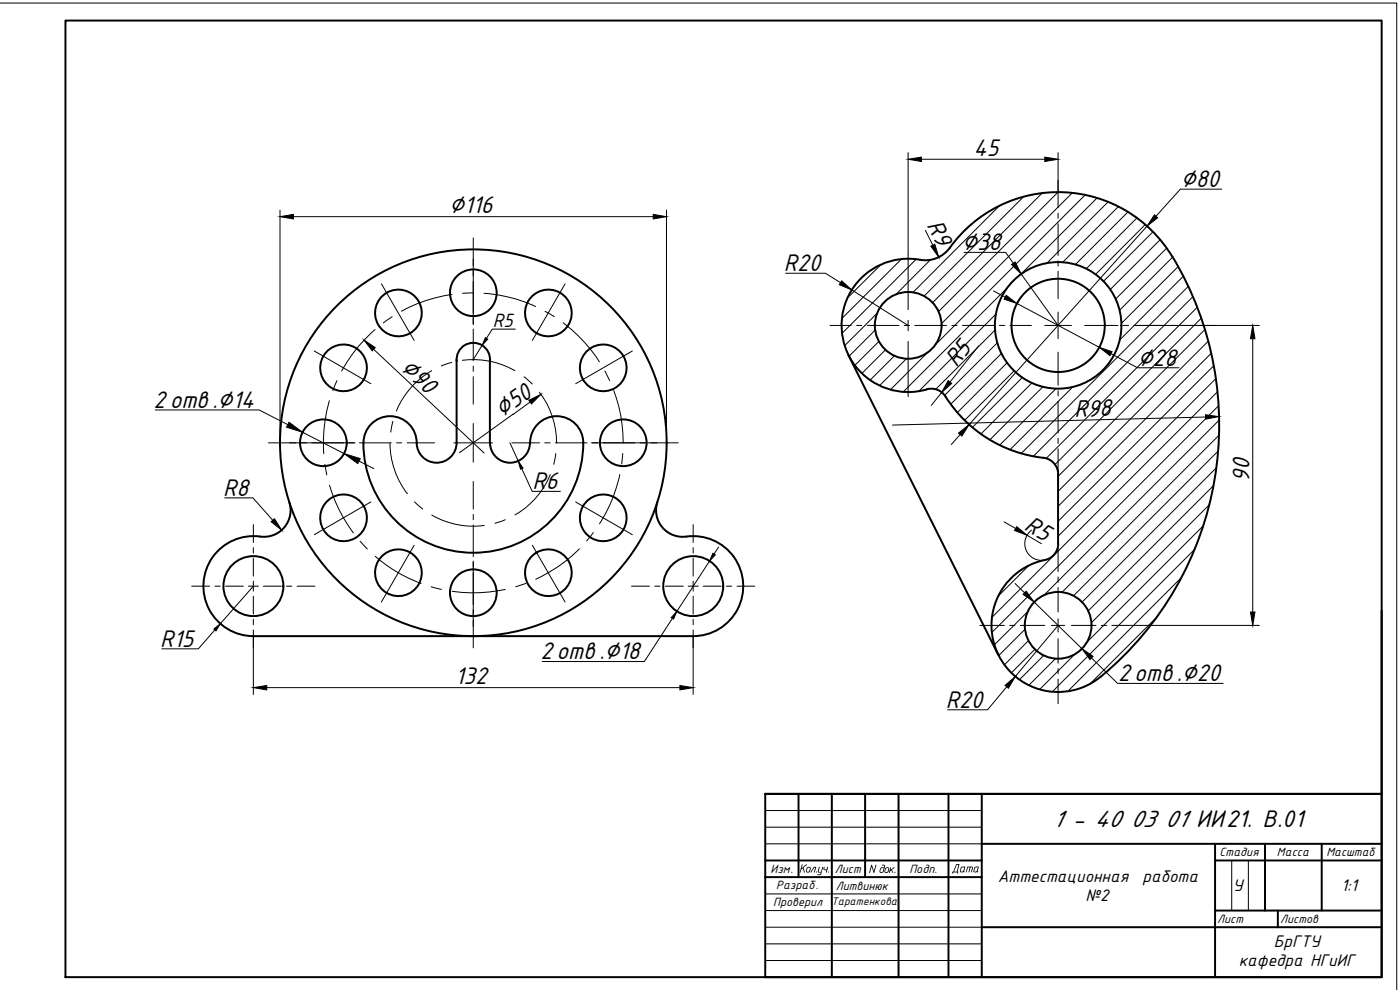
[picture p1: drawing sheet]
<svg xmlns="http://www.w3.org/2000/svg" width="420mm" height="297mm" viewBox="0 0 420 297" stroke-linecap="round" stroke-linejoin="round" font-family="sans-serif">
<!-- layer: 0 -->
<path d="M292.7 260.3l-.3 1.1 .5 .1 .6-1.2zM292.5 260.2l1.3-.1-.4 1.3 .1 .3-1.3-.1z" fill="#000"/>
<g fill="none" stroke="#000" stroke-width=".59">
<path d="M19.6 6.2h395.1v287h-395.1zM351.8 77a40.1 40.1 0 0 0-67.4-1.9 9.5 9.5 0 0 1-9.8 2.6 20 20 0 0 0-21.9 22.2 20 20 0 0 0 26.2 16.7 5 5 0 0 1 4.8 2.4M351.9 77a98 98 0 0 1-21.6 126.1M137 107.9v24.9a6 6 0 0 1-6 6 6 6 0 0 1-5.9-6 8 8 0 0 0-8-7.9 8 8 0 0 0-8 7.9M137.1 108.4a5 5 0 0 1 4.9-5.5 5 5 0 0 1 5 5.5M147 107.9l.1 24.9a6 6 0 0 0 6 6 6 6 0 0 0 6-6 8 8 0 0 1 8-7.9 8 8 0 0 1 7.9 7.9 33 33 0 0 1-33 33 33 33 0 0 1-32.9-33M254.6 106.5l45 90M283.8 119a40.3 40.3 0 0 0 30.1 18.5 5 5 0 0 1 3.7 4.8M86.8 150.6a8.1 8.1 0 0 1-10 10.3 15 15 0 0 0-15.8 14.6 15 15 0 0 0 15.1 15.4M197.3 150.6a8.1 8.1 0 0 0 10 10.3 15 15 0 0 1 15.7 14.6 15 15 0 0 1-15 15.4h-132M317.5 142.4v20.7M317.6 163.1a5 5 0 0 1-4 4.9 20 20 0 0 0-14.1 28.3 20 20 0 0 0 30.8 6.7"/>
<path d="M414.7 183.2v55h-185M229.7 238.2h185v55h-185zM239.6 238.2v25M249.6 238.2v55M259.6 238.2v25M269.7 238.2v55M284.6 238.2v55M294.6 238.2v55M229.7 258.2h64.9M294.6 253.2h120.1M364.7 258.2h50M364.7 253.2v40"/>
<path d="M379.6 253.2v20M396.7 253.2v20M229.7 263.2h64.9M294.6 278.2h120.1M364.7 273.2h50M383.5 273.2v5"/>
<circle cx="119.6" cy="93.9" r="7"/>
<circle cx="142.1" cy="87.8" r="7"/>
<circle cx="164.6" cy="93.9" r="7"/>
<circle cx="272.6" cy="97.6" r="10"/>
<circle cx="317.6" cy="97.6" r="19"/>
<circle cx="317.6" cy="97.6" r="14"/>
<circle cx="103.1" cy="110.4" r="7"/>
<circle cx="181" cy="110.4" r="7"/>
<circle cx="97" cy="132.8" r="7"/>
<circle cx="142" cy="132.8" r="58"/>
<circle cx="187.1" cy="132.8" r="7"/>
<circle cx="103.1" cy="155.4" r="7"/>
<circle cx="181" cy="155.4" r="7"/>
<circle cx="76.1" cy="175.9" r="9"/>
<circle cx="119.6" cy="171.8" r="7"/>
<circle cx="142" cy="177.9" r="7"/>
<circle cx="164.6" cy="171.8" r="7"/>
<circle cx="208" cy="175.9" r="9"/>
<circle cx="317.6" cy="187.6" r="10"/>
</g>
<g fill="none" stroke="#000" stroke-width=".3">
<path d="M0 .9h419.2v296.1M272.5 45.8v47.1M276.5 47.8h37.1M307.2 59l-29.9 29.8M312.8 57.9l-32.9 32.9M317.5 57.6l-35.9 35.9M317.5 45.8v16.5M321.8 57.9l-39.3 39.2M325.7 58.5l-45.1 45M329.3 59.4l-22.9 22.9M366.7 56.8h-12.5l-7.3 8.1M84 63v69.9"/>
<path d="M88.1 65h107.9M142 71.4v26M200 63v69.9M264.4 79.4l-10.1 10M270.5 77.8l-17.9 17.8M275 77.8l-22.3 22.2M277.7 69.1l2.3 4.5M279.2 78l-10.3 10.3M289.3 75.7h12.5l2.3 3.3M300 61.7l-26 26M317.5 64v1.5M317.5 67.1v9.6"/>
<path d="M317.5 78.2v1.6M332.6 60.6l-18.4 18.3M335.7 62l-16.8 16.7M338.5 63.6l-15.8 15.8M341.2 65.4l-15.2 15.2M343.7 67.4l-14.9 14.9M344.3 67.8l-53.5 59.6M346 69.5l-14.8 14.9M348.2 71.9l-15 15M350.1 74.5l-15.3 15.2M351.9 77.2l-15.9 15.9M353.6 80l-17.1 17"/>
<path d="M112.6 98.9a44.3 44.3 0 0 0-10.1 12.4M114.5 85.2l9.8 16.9M117.7 95l-2.6 1.9M135.6 88.3a44.9 44.9 0 0 0-15.1 5.1M142 87.9l-3.2 .1M142 98.7v9.5M145.2 88a44.6 44.6 0 0 1 15.5 4M154.6 98.7h-6.9l-1.7 2.8M163.6 93.4l2.8 1.6M169 96.8l.5 .4a44.5 44.5 0 0 1 10.4 11.4M169.6 85.2l-9.8 16.9M235.8 82h11.9l4.6 2.8"/>
<path d="M249.1 97.6h6.4M255.6 87l16.9 10.6M257.1 97.6h1.6M260.3 97.6h9.5M262.6 99l-7.8 7.9M263.2 94l-9.7 9.7M271.4 97.6h1.6M272.5 96.1v3.2M274.5 97.6h9.6M285.7 97.6h1.5M288.8 97.6h9.6M298.2 87.3l3.5 1.9"/>
<path d="M298.6 99l-17.8 17.8M298.8 94.3l-23 23.1M299.9 97.6h1.6M302.2 86.5l-31.1 31.1M303.1 97.6h6.4M305.2 91l24.7 13.2M306.5 82.2l11 15.4M313.6 97.6h8M317.5 81.4v8.2M317.5 93.6v8M325.5 97.6h10M337.1 97.6h1.6"/>
<path d="M340.3 97.6h37.7M355.1 82.9l-19.1 19.1M356.6 86l-50.1 50.1M358 89.1l-47.9 47.8M359.3 92.2l-45.4 45.4M360.5 95.5l-43.9 43.9M361.6 98.9l-44.1 44M94.3 105.3l17 9.8M101.1 114.2l-1.2 3M112.1 104.8l33.2 31.1M129.5 111.2a24.5 24.5 0 0 0-10.5 12.1M135.6 108.7l-3.1 1.1"/>
<path d="M138.8 108.1a25 25 0 0 1 15.7 3.1M142 109.8v1.6M142 113v8.3M144.7 103.6l-2.7 4.3M157.3 113.1l2.4 2.1M161.9 117.7a24.8 24.8 0 0 1 5.1 15.2M181.5 111.3l1.5 2.9M184.2 117.2a43.2 43.2 0 0 1 2.8 15.7M189.8 105.3l-17 9.8M263.8 102.4l-7.3 7.2M265.7 105l-7 7M268.4 106.8l-7.3 7.3"/>
<path d="M272 107.6l-8.1 8.1M272.5 102.4v16.6M278.4 105.7l-11.1 11.2M282.6 117.8l-3.1 3.9M293.7 103.8l-8.6 10.8M299.3 102.9l-15.8 15.7M300.5 106.1l-15.2 15.2M302.2 108.9l-14.9 14.9M304.3 111.3l-14.8 14.8M306.8 113.3l-15 15M309.7 114.9l-15.4 15.3M313 116.1l-15.9 15.9"/>
<path d="M316.9 116.6l-16.9 17M317.5 105.6v10M317.5 117.2v1.6M321.9 116.1l-18.8 18.8M333.4 106.1l8 4.2h12.4M362.6 102.4l-45.1 45M363.5 106l-46 45.9M364.2 109.8l-46.7 46.6M364.9 113.6l-47.4 47.3M365.3 117.6l-67.6 67.6M376 101.6v82M46.6 123h31.2l8.6 4.4"/>
<path d="M80.6 132.9h26M90.8 129.7l12.5 6.4M97.5 139.3l.6 3.2M98.8 120.2a46.7 46.7 0 0 0-1.6 15.9M107.7 138.3l4.5 2.3M107.9 132.9h9.5M117.1 132.9a24.8 24.8 0 0 0 5.2 15.2M117.9 126.4l-.6 3.3M119 132.9h1.6M122.2 132.9h8.2M136.2 132.9h11.6M142 127.1v11.6"/>
<path d="M153 132.9l2.5 5.4M153.6 132.9h8.3M159.1 120.6l-21.2 15.2M163.5 132.9h1.6M166.7 132.9h9.5M166.8 136.1l-.6 3.2M177.5 132.9h26M186.9 136l-.3 3.2M288.2 130.4l-2.7 3M317.5 120.4v9.5M317.5 131.5v1.6M317.5 134.6v10"/>
<path d="M361.8 125.1l-94 2.4M365.5 135.4l-43.3 43.4M365.7 121.8l-68.1 68M365.8 130.6l-47.1 47.1M365.8 126.1l-52.4 52.4M67.4 149.4h8.5l6 6.7M76 157.4v5.4M98.9 145.6a44.8 44.8 0 0 0 7.1 14.3M111.3 150.6l-17 9.8M124.4 150.6l2.5 2.1M129.6 154.5a24.7 24.7 0 0 0 15.7 3.1M142 144.5v8.3"/>
<path d="M142 154.3v1.6M142 157.5v9.5M151.6 155.9l-3.1 1.1M156.6 140.6l3.1 6.8h8.5M165.1 142.4a24.9 24.9 0 0 1-10.5 12.1M172.8 150.6l17 9.8M178.1 159.8l-2 2.5M186 142.4a43.9 43.9 0 0 1-6.1 14.8M208 157.4v5.4M301.3 156.6l3.5 2M309.6 159.1a5 5 0 0 0-1.6 6.1 5 5 0 0 0 5.6 2.8M361.1 157.8l-34.9 34.9"/>
<path d="M362.9 151.5l-35.4 35.3M364.2 145.7l-37.6 37.6M365 140.4l-40.3 40.3M57.5 175.9h5.4M64.5 175.9h1.6M67.7 175.9h5.3M74.5 175.9h3.1M76 164.3v1.6M76 167.5v5.4M76 174.4v3M76 178.9v5.4M76 175.9l-9.9 11.2"/>
<path d="M79 175.9h5.4M86 175.9h1.6M89.2 175.9h5.3M108.1 162.4l2.1 2.3M112.6 166.9a43 43 0 0 0 13.8 8.1M124.3 163.6l-9.8 17M129.4 176.1l3.1 .8M142 168.3v26.1M151.6 176.9a44.9 44.9 0 0 1-15.9 .5M157.8 175l-3 1.1M159.8 163.6l9.8 17M173.9 164.7a42.9 42.9 0 0 1-13.1 9.1"/>
<path d="M189.5 175.9h5.4M196.5 175.9h1.6M199.7 175.9h5.4M206.5 175.9h3M208 164.3v1.6M208 167.5v5.4M208 174.4v3M208 178.9v5.4M211 175.9h5.4M212.9 168.3l-9.7 15.1M215.6 164.2l-1.3 2M218 175.9h1.6"/>
<path d="M221.2 175.9h5.3M304.6 175.1l2.9 2.8M308.2 160.6l4.3 2.5M308.8 169.7l-9.2 9.2M317.5 164.2v7.3M317.5 173.1v1.6M317.5 176.3v7.3M354.5 173.4l-34.1 34.1M358.4 164.9l-42.6 42.7M64.5 189l-5 5.7h-10.9M76 185.8v1.6M76 189v19.4"/>
<path d="M201.8 185.5l-8.4 13h-30.7M208 185.8v1.6M208 189v19.4M294 187.6h7.4M303 187.6h1.6M306.2 187.6h7.4M307.6 188.8l-7.9 7.9M308.5 183.5l-10.1 10M308.7 192.2l-7.3 7.3M310.4 180.7l14.3 13.9M310.6 194.8l-7.1 7.1M313.2 196.7l-7.3 7.2"/>
<path d="M315.6 187.6h3.9M316.8 197.6l-8 8M317.5 185.7v3.9M317.5 191.6v7.4M317.5 187.6l-12.8 15.4M321.6 187.6h7.3M322.6 196.3l-10.6 10.6M327.6 197.4l7.8 7.6h31.7M330.5 187.6h1.6M333.7 187.6h44.3M346.9 185.4l-19.7 19.8M80.1 206.3h123.9"/>
<path d="M302.1 206.1l-5.7 6.9h-12M317.5 200.6v1.6M317.5 203.8v7.3M229.7 243.2h64.9M229.7 248.2h64.9M229.7 253.2h64.9M369.7 258.2v15M374.6 258.2v15M229.7 268.2h64.9M229.7 273.2h64.9M229.7 278.2h64.9M229.7 283.2h64.9"/>
<path d="M229.7 288.2h64.9"/>
</g>
<g fill="#000" stroke="#000" stroke-width=".3">
<path d="M272.5 47.8l4-.7v1.4zM313.6 47.1l3.9 .7-3.9 .7zM84 65l4.1-.7v1.4zM196 64.3l4 .7-4 .7zM279.4 73.9l1.1-.6 1.2 3.9zM303.6 79.4l1.1-.8 1.8 3.6zM346.5 64.5l.9 .8-3.1 2.5zM252.6 84.3l3 2.7-3.7-1.6zM302 88.6l3.2 2.4-3.8-1.2zM109.3 102.1l3.3 2.2-.9 1zM145.7 101.3l.6 .5-1.6 1.8zM284.6 114.2l1 .8-3 2.8z"/>
<path d="M329.9 104.2l3.9 1.3-.7 1.2zM376 97.6l.6 4h-1.3zM86.7 126.7l4.1 3-4.8-1.5zM103.3 136.1l4.8 1.5-.7 1.5zM158.7 120.1l3.6-1.8-2.8 2.9zM287.7 129.9l3.1-2.5-2.1 3.4zM361.8 124.4l4 .6-4 .8zM81.4 156.5l1-.9 2.1 3.5zM155.5 138.3l1.5 2.1-.8 .4zM305.1 158l3.1 2.6-3.7-1.4zM214 166l.7 .5-1.8 1.8zM307 178.3l1-.9 2.4 3.3z"/>
<path d="M64.2 188.8l1.9-1.7-1.3 2.2zM203.2 183.4l-1.1 2.3-.7-.4zM324.7 194.6l3.3 2.3-.9 1zM375.3 183.6h1.3l-.6 4zM76 206.3l4.1-.6v1.3zM204 205.7l4 .6-4 .7zM301.6 205.6l3.1-2.6-2.1 3.5z"/>
</g>
<g font-size="8">
<text x="292.2" y="46.8">45</text>
<text x="354.4" y="56.1">∅80</text>
<text x="134.8" y="64">∅116</text>
<text x="278.1" y="67.6" transform="rotate(64 278.1 67.6)">R9</text>
<text x="288.8" y="75.1">∅38</text>
<text x="235.3" y="81.4">R20</text>
<text x="119.8" y="110.6" transform="rotate(43 119.8 110.6)">∅90</text>
<text x="287.1" y="110.5" transform="rotate(-51 287.1 110.5)">R5</text>
<text x="341.5" y="109.7">∅28</text>
<text x="46.1" y="122.4">2отв .∅14</text>
<text x="150.7" y="125.4" transform="rotate(-36 150.7 125.4)">∅50</text>
<text x="322.5" y="125.1" transform="rotate(-2 322.5 125.1)">R98</text>
<text x="66.9" y="148.7">R8</text>
<text x="159.9" y="146.8">R6</text>
<text x="374.9" y="144.6" transform="rotate(-90 374.9 144.6)">90</text>
<text x="307.1" y="158.8" transform="rotate(30 307.1 158.8)">R5</text>
<text x="48" y="194">R15</text>
<text x="162.2" y="197.9">2отв .∅18</text>
<text x="136.6" y="205.3">132</text>
<text x="335.5" y="204.4">2отв .∅20</text>
<text x="283.9" y="212.3">R20</text>
</g>
<text font-size="7.8" x="316" y="248.2">1 - 40 03 01 ИИ21. В.01</text>
<text font-size="6.4" x="148" y="98.1">R5</text>
<g font-size="5.4">
<text x="299.4" y="264.5">Аттестационная</text>
<text x="342.9" y="264.5">работа</text>
<text x="370" y="267.4">У</text>
<text x="402.5" y="267.4">1:1</text>
<text x="325.8" y="270.4">№2</text>
<text x="382.3" y="284">БрГТУ</text>
<text x="371.8" y="289.8">кафедра НГиИГ</text>
</g>
<g font-size="3.9">
<text x="366" y="256.9">Стадия</text>
<text x="383.2" y="256.9">Масса</text>
<text x="398.1" y="256.9">Масштаб</text>
<text x="231.2" y="261.9">Изм.</text>
<text x="239.7" y="261.8">Кол .уч.</text>
<text x="250.6" y="261.9">Лист</text>
<text x="260.6" y="261.9">Nдок .</text>
<text x="272.9" y="261.9">Подп.</text>
<text x="285.5" y="261.8">Дата</text>
<text x="232.9" y="266.8">Разраб.</text>
<text x="250.8" y="266.9">Литвинюк</text>
<text x="232" y="271.9">Проверил</text>
<text x="365.3" y="276.9">Лист</text>
<text x="384.2" y="276.9">Листов</text>
</g>
<text font-size="3.6" x="249.5" y="271.5">Таратенкова</text>
</svg>
